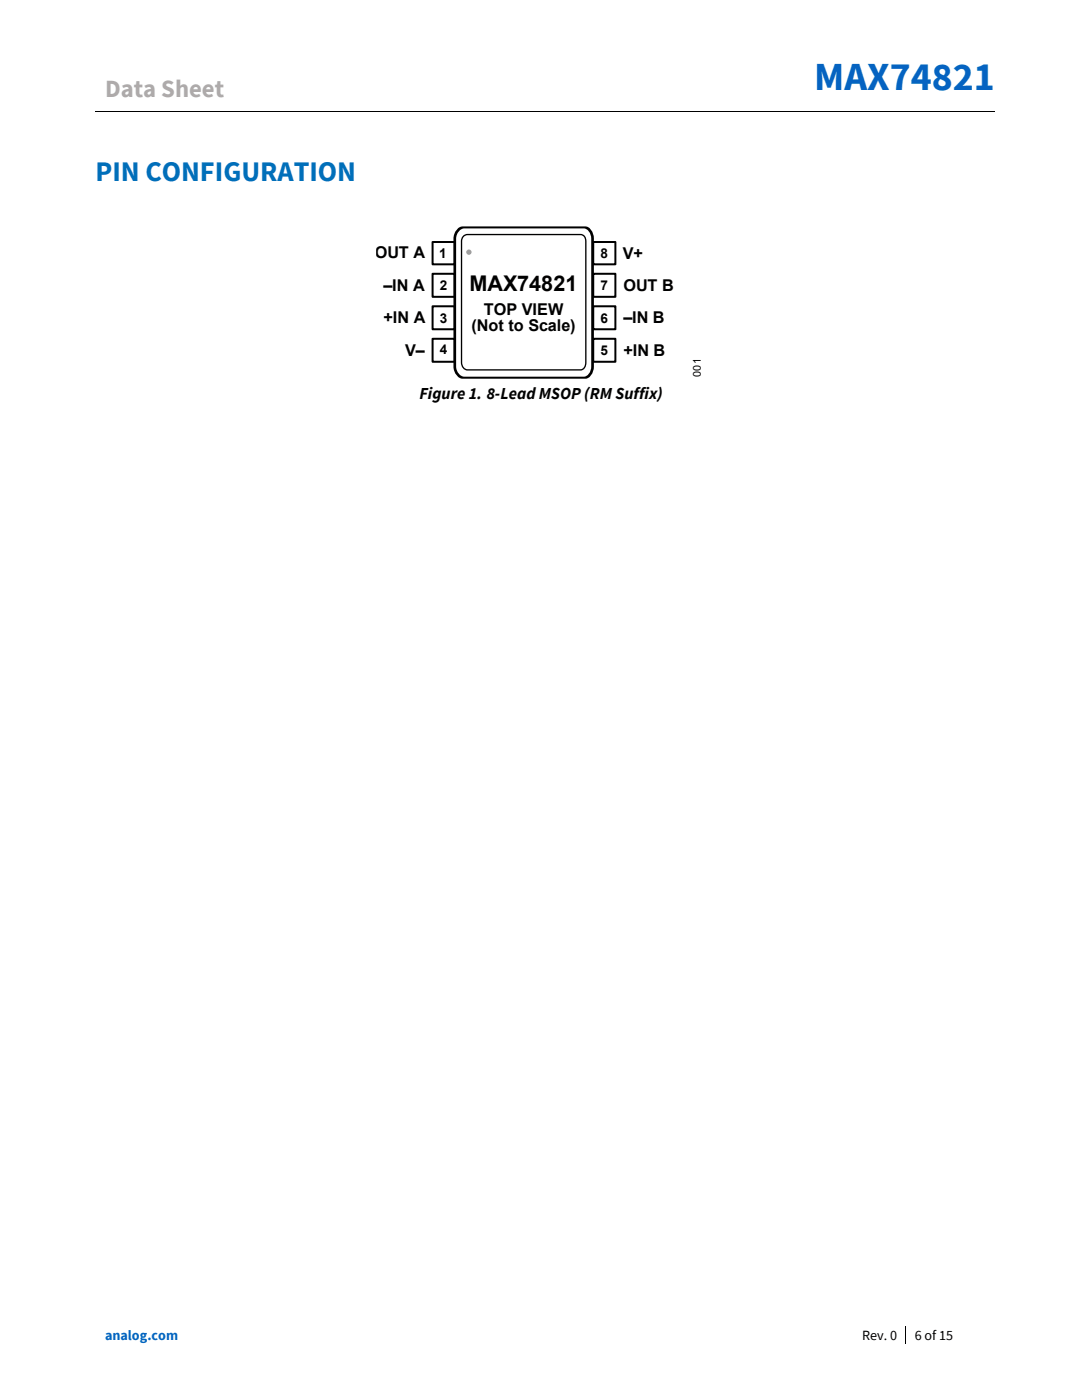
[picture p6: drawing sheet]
<svg xmlns="http://www.w3.org/2000/svg" width="216mm" height="279mm" viewBox="0 0 216 279" stroke-linecap="round" stroke-linejoin="round" font-family="sans-serif">
<path d="M19 22.3h83.2M102.4 22.3h96M180.6 264.7v3.5" fill="none" stroke="#000" stroke-width=".2"/>
<path d="M102.2 22.2h.2v.2h-.2z" fill-rule="evenodd" fill="#000"/>
<path d="M91.3 46l.9-.6 .4-.1h22.4a2.97 2.97 0 0 1 2.7 .7l.5 1v.6v22.7a10.3 10.3 0 0 1-.2 4 1.77 1.77 0 0 1-1.5 1.1h-22.3a3.2 3.2 0 0 1-2.9-.6l-.5-1.1-.1-.6v-24.7a3.6 3.6 0 0 1 .6-2.4z" fill="none" stroke="#000" stroke-width=".53"/>
<path d="M92.6 47.1l.7-.3h21.1a3.3 3.3 0 0 1 2.1 .3l.3 .6 .1 .5v24.1a1.33 1.33 0 0 1-1.1 1.5h-21.1a3.1 3.1 0 0 1-2.1-.3l-.4-.7-.1-.5v-22.6a3.5 3.5 0 0 1 .5-2.6z" fill="none" stroke="#000" stroke-width=".27"/>
<circle cx="93.6" cy="50.3" r=".53" fill="#9f9f9f"/>
<path d="M86.3 48.3h4.4v4.5h-4.4zM86.3 54.6h4.4v4.6h-4.4zM118.4 48.3h4.4v4.5h-4.4zM118.4 54.6h4.4v4.6h-4.4zM86.3 61.1h4.4v4.6h-4.4zM86.3 67.6h4.4v4.6h-4.4zM118.4 61.1h4.4v4.6h-4.4zM118.4 67.6h4.4v4.6h-4.4z" fill="none" stroke="#000" stroke-width=".4"/>
<text font-size="7.9" fill="#0563c1" x="162.4" y="18">MAX74821</text>
<text font-size="5.7" fill="#006fb9" x="19" y="36.2">PIN CONFIGURATION</text>
<text font-size="4.9" fill="#aeaaaa" x="21" y="19.3">Data Sheet</text>
<text font-size="4.3" x="93.7" y="58.2">MAX74821</text>
<text font-size="3.3" x="83.7" y="79.6">Figure 1. 8-Lead MSOP (RM Suffix)</text>
<g font-size="3.2">
<text x="74.8" y="51.5">OUT A</text>
<text x="124.3" y="51.7">V+</text>
<text x="76.5" y="58.2">–IN A</text>
<text x="124.4" y="58.2">OUT B</text>
<text x="76.5" y="64.5">+IN A</text>
<text x="96.5" y="62.9">TOP VIEW</text>
<text x="124.4" y="64.5">–IN B</text>
<text x="80.8" y="71">V–</text>
<text x="94.1" y="66.1">(Not to Scale)</text>
<text x="124.4" y="71">+IN B</text>
</g>
<text font-size="2.8" fill="#0563c1" x="21" y="267.5">analog.com</text>
<g font-size="2.8">
<text x="172" y="267.5">Rev. 0</text>
<text x="182.5" y="267.5">6 of 15</text>
</g>
<g font-size="2.7">
<text x="87.7" y="51.4">1</text>
<text x="119.8" y="51.5">8</text>
<text x="87.8" y="57.9">2</text>
<text x="119.8" y="57.9">7</text>
<text x="87.8" y="64.4">3</text>
<text x="119.8" y="64.4">6</text>
<text x="87.8" y="70.7">4</text>
<text x="119.8" y="70.8">5</text>
</g>
<text font-size="2.2" x="139.8" y="75.2" transform="rotate(-90 139.8 75.2)">001</text>
</svg>
